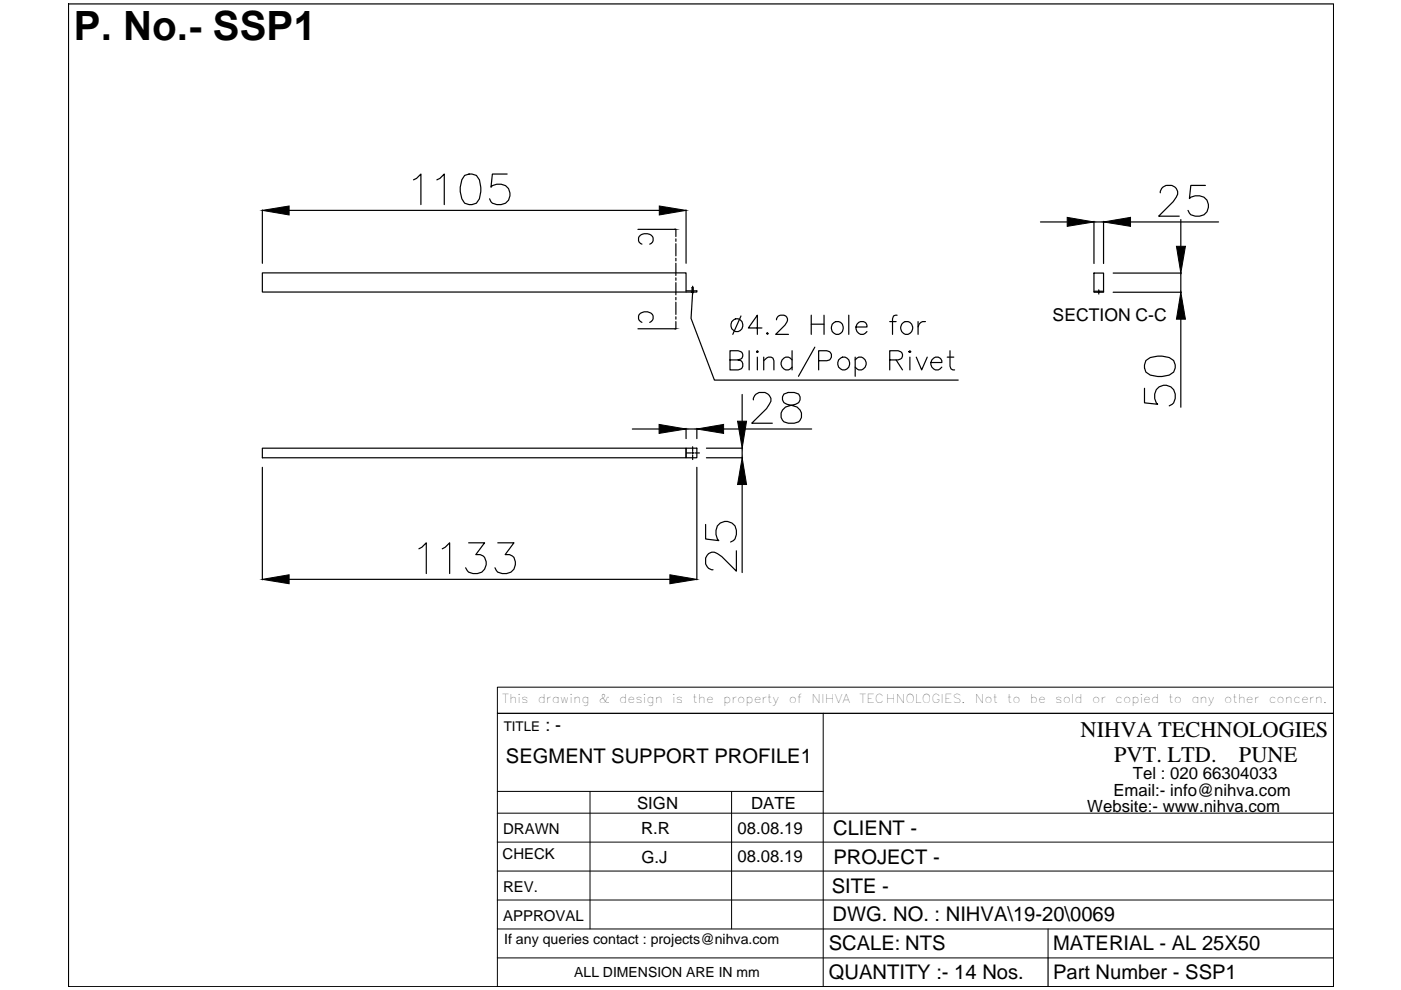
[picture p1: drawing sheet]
<svg xmlns="http://www.w3.org/2000/svg" width="297mm" height="210mm" viewBox="0 0 297 210" stroke-linecap="round" stroke-linejoin="round" font-family="sans-serif">
<!-- layer: PROFILE SUPPORT -->
<path d="M231.9 57.9h2.1v4.1h-2.1zM145.5 61.7v-3.8h-89.9v4h89.9M231.9 61.8h2.1M55.6 95h89.9v2.1h-89.9zM145.5 95h2.2v2.1h-2.2z" fill="none" stroke="#000" stroke-width=".25"/>
<!-- layer: 0 -->
<g fill="none" stroke="#000" stroke-width=".25">
<path d="M14.5 .8h268.2v208.4h-268.2zM87.7 38.1l.6-.3 .9-.9v6.5M92.6 38.1l.7-.3 .9-.9v6.5M98.5 37.2a2.17 2.17 0 0 1 3.1 .9 5.4 5.4 0 0 1-.6 5l-.9 .3h-.7l-.9-.3a5 5 0 0 1 0-5.9zM107.5 36.9h-3.1l-.3 2.8a2.31 2.31 0 0 1 3.4 0 2.31 2.31 0 0 1-.3 3.4 2.72 2.72 0 0 1-3.1-.3l-.3-.7M255.6 39.3h-3.1l-.3 2.8a2.44 2.44 0 0 1 4 1.2 2.19 2.19 0 0 1-2.8 2.5l-.9-.3-.6-.9M55.6 44.5v11.3M61.3 44.6h78.5M136.1 51.8a1.14 1.14 0 0 1-.7-1.3 1.14 1.14 0 0 1 1.2-.9 1.36 1.36 0 0 1 1.4 .3 1.36 1.36 0 0 1 .3 1.4l-.5 .5M145.5 44.5v11.3M220.6 47.1h5.7M231.9 46.9v9"/>
<path d="M231.9 47.1h2.1M234 46.9v9M236 57.9h14.5M239.7 47.1h18.7M246 40.9a1.61 1.61 0 0 1 1.2-1.6h1.3a1.61 1.61 0 0 1 .9 2.5l-.6 .9-3.1 3.1h4.3M250.4 46.6v5.6M250.4 57.9v4.1M136.1 68.4a1.16 1.16 0 0 1-.7-1.4 1.16 1.16 0 0 1 1.2-.9 1.36 1.36 0 0 1 1.4 .3 1.36 1.36 0 0 1 .3 1.5l-.5 .5M145.5 61.7h2.2v.2h-2.2M146.9 61.9l-.4 5.6 5 13.1h51.7M154.8 76.3h1.7l.6-.2a.93 .93 0 0 0 0-1.5l-.6-.2h-1.7v4h1.7l.6-.2a1.06 1.06 0 0 0 .4-1.1 1.06 1.06 0 0 0-1-.8M157.1 67l-1.7 3.9"/>
<path d="M158.8 74.4v4M160.6 74.4l.2 .2-.2 .1-.2-.1zM160.6 75.7v2.7M161.5 69.5h-2.8l1.9-2.7v4.1M161.9 76.5l1-.8h.6l.4 .2 .2 .6v1.9M161.9 75.7v2.7M162.7 70.5l-.2 .2 .2 .2 .2-.2M164.6 67.8a1.03 1.03 0 0 1 .8-1h.8a.97 .97 0 0 1 .6 1.6l-.4 .5-1.9 2h2.7M167.9 76.3a1.3 1.3 0 0 0-1.9-.2 1.3 1.3 0 0 0 0 1.9 1.3 1.3 0 0 0 1.9-.2M167.9 74.4v4M172 66.8v4.1M172 68.7h2.7"/>
<path d="M172.8 73.6l-3.5 6.2M173.6 76.5h1.7a1.06 1.06 0 0 0 1-.8 1.06 1.06 0 0 0-.4-1.1l-.6-.2h-1.7v4M174.7 66.8v4.1M180 66.8v4.1M181.3 76.3a1.3 1.3 0 0 1 1.9-.2 1.3 1.3 0 0 1 0 1.9 1.3 1.3 0 0 1-1.9-.2M181.3 75.7v4.1M181.5 69.3h2.3a1.17 1.17 0 0 0-1.2-1.2 1.17 1.17 0 0 0-1.1 1.2 1.29 1.29 0 0 0 .7 1.5 1.29 1.29 0 0 0 1.6-.5M188.6 76.3h1.8l.6-.2a.93 .93 0 0 0 0-1.5l-.6-.2h-1.8v4M188.6 68.2h1.4M190 76.3l1.3 2.1M190.2 66.8l-.8 .2-.2 .6v3.3M192.9 74.4l.2 .2-.2 .1-.2-.1z"/>
<path d="M192.9 75.7v2.7M194.3 75.7l1.1 2.7 1.2-2.7M194.6 68.2v2.7M196.2 68.2a1.29 1.29 0 0 0-1.6 1.1M197.4 76.9h2.3a1.11 1.11 0 0 0-.8-1.2 1.11 1.11 0 0 0-1.3 .6 1.3 1.3 0 0 0 .3 1.9 1.3 1.3 0 0 0 1.8-.4M200.8 75.7h1.4M201.4 74.4v3.3l.2 .5 .8 .2M233 61.5v.8M236 62h14.5M243 76.4l.9-.6a5.4 5.4 0 0 1 4.9 .6 2.05 2.05 0 0 1-.9 3.1l-1.5 .3h-1l-1.5-.3a2.12 2.12 0 0 1-.9-3.1zM250.4 67.7v18.6M55.6 99.1v23.8"/>
<path d="M134.1 91h5.6M145.5 90.8v2.2M145.5 91h2.2M145.5 96h1M146.8 96h.3M146.9 94.7v1M146.9 96v.2M146.9 96.5v.9M147.3 96h1M147.7 90.8v2.2M147.7 99.1v23.8M149.8 95h7.6"/>
<path d="M149.8 97.1h7.6M153.4 91h18.7M157.4 83.6v5.7M157.4 95v2.1M159.7 84.8a1.61 1.61 0 0 1 1.3-1.6h1.2a1.61 1.61 0 0 1 .9 2.5l-.6 .9-3.1 3.1h4.3M166.2 83.6a1.32 1.32 0 0 0 .6 2.1l1.3 .3a1.98 1.98 0 0 1 1.7 1.3 1.98 1.98 0 0 1-.5 2.1 3 3 0 0 1-3.4-.3 1.98 1.98 0 0 1 1.6-3.1l1.2-.3a1.32 1.32 0 0 0 .6-2.1l-.9-.4h-1.3zM242.7 82.3v3.1l2.7 .3a2.3 2.3 0 0 1 0-3.4 2.3 2.3 0 0 1 3.4 .3 2.34 2.34 0 0 1-.9 3.4M88.8 116.4l.7-.4 .9-.9v6.5M93.8 116.4l.6-.4 .9-.9v6.5M99.4 115.1h3.3l-1.8 2.5a1.89 1.89 0 0 1 2 .9 1.89 1.89 0 0 1-.2 2.2 2.49 2.49 0 0 1-3.6 .3l-.4-.6M105.5 115.1h3.5l-1.9 2.5a1.76 1.76 0 0 1 2.2 2.1 2.39 2.39 0 0 1-4.1 1.3l-.3-.6M149.6 111.2v3.1l2.8 .3a2.47 2.47 0 0 1 1.2-4 2.23 2.23 0 0 1 2.5 2.8l-.3 .9-.9 .6"/>
<path d="M156.1 116.8v4.3l-3.1-3.1-.9-.6a1.58 1.58 0 0 0-2.5 .9v1.3a1.61 1.61 0 0 0 1.6 1.2M157.4 102.7v18.7M61.3 122.8h80.7M222.2 203.1v6.1"/>
<circle cx="156.2" cy="68.9" r="1.34"/>
<circle cx="177.5" cy="69.5" r="1.34"/>
<circle cx="178.9" cy="77" r="1.34"/>
<circle cx="192.2" cy="69.5" r="1.34"/>
</g>
<path d="M55.6 44.6l5.7-.9v1.9zM139.8 43.7l5.7 .9-5.7 1zM226.3 46.1l5.6 1-5.6 .9zM234 47.1l5.7-1v1.9zM249.4 52.2h1.9l-.9 5.7zM250.4 62l.9 5.7h-1.9zM139.7 90l5.8 1-5.8 .9zM147.7 91l5.7-1v1.9zM156.4 89.3h1.9l-.9 5.7zM157.4 97.1l.9 5.6h-1.9zM55.6 122.8l5.7-.9v1.9zM142 121.9l5.7 .9-5.7 1z" fill="#000" stroke="#000" stroke-width=".21"/>
<!-- layer: HIDDEN -->
<path d="M232.9 61.8v.2M233.1 61.8v.2" fill="none" stroke="#000" stroke-width=".25"/>
<!-- layer: 0 -->
<path d="M105.5 145.7h177.2v63.5h-177.2v-58h177.2h-177.2zM174.5 151.2v58M105.5 178.5h177.2M105.5 172.4h177.2M105.5 167.8h69M125.1 167.8v29.2M155.1 167.8v29.2M105.5 190.8h177.2M105.5 184.7h177.2M105.5 197h177.2M222.2 197v6.1M105.5 203.1h177.2" fill="none" stroke="#000" stroke-width=".21"/>
<!-- layer: KOTY -->
<path d="M143.1 48.6h.2zM143.1 69.7h.2z" fill="#000" stroke="#000" stroke-width=".21"/>
<path d="M135.3 48.6h7.8M135.3 69.7h7.8" fill="none" stroke="#000" stroke-width=".25"/>
<!-- layer: OSY -->
<path d="M143.3 48.6v1.6M143.3 50.7v.5M143.3 51.7v2.6M143.3 54.8v.5M143.3 55.8v2.6M143.3 58.9v.5M143.3 59.9v2.6M143.3 63.1v.5M143.3 64.1v2.6M143.3 67.2v.5M143.3 68.2v1.5M146.9 60.7v1.6" fill="none" stroke="#000" stroke-width=".25"/>
<!-- layer: FASTNERS -->
<path d="M146.6 61.9h.5M146.7 61.9v-1h.3v1" fill="none" stroke="#000" stroke-width=".25"/>
<!-- layer: HOLES -->
<circle cx="146.8" cy="96" r=".11" fill="none" stroke="#000" stroke-width=".25"/>
<text font-size="8.6" x="15.7" y="8.6">P. No.- SSP1</text>
<g font-size="4.7">
<text x="229.1" y="156.2">NIHVA TECHNOLOGIES</text>
<text x="236.2" y="161.6">PVT. LTD.</text>
<text x="262.7" y="161.6">PUNE</text>
</g>
<g font-size="4.3">
<text x="107.3" y="161.9">SEGMENT SUPPORT PROFILE1</text>
<text x="176.7" y="177">CLIENT -</text>
<text x="176.7" y="183.1">PROJECT -</text>
<text x="176.4" y="189.3">SITE -</text>
<text x="176.5" y="195.4">DWG. NO. : NIHVA\19-20\0069</text>
<text x="175.7" y="201.5">SCALE: NTS</text>
<text x="223.3" y="201.5">MATERIAL - AL 25X50</text>
<text x="175.7" y="207.6">QUANTITY :- 14 Nos.</text>
<text x="223.3" y="207.6">Part Number - SSP1</text>
</g>
<text font-size="3.8" x="115.6" y="154.9">: -</text>
<text font-size="3.7" x="223.2" y="68.1">SECTION C-C</text>
<g font-size="3.6">
<text x="240.2" y="165.2">Tel : 020 66304033</text>
<text x="135.1" y="171.5">SIGN</text>
<text x="159.3" y="171.5">DATE</text>
<text x="230.5" y="172.1">Website:- www.nihva.com</text>
<text x="236.1" y="168.7">Email:- info@nihva.com</text>
<text x="135.9" y="176.9">R.R</text>
<text x="156.4" y="176.8">08.08.19</text>
<text x="136" y="183.1">G.J</text>
<text x="156.4" y="182.9">08.08.19</text>
</g>
<g font-size="3.2">
<text x="106.7" y="176.8">DRAWN</text>
<text x="106.6" y="182.2">CHECK</text>
<text x="106.7" y="189.1">REV.</text>
<text x="106.7" y="195.2">APPROVAL</text>
</g>
<g font-size="3">
<text x="106.9" y="200.1">If any queries contact : projects@nihva.com</text>
<text x="121.8" y="207.1">ALL DIMENSION ARE IN mm</text>
</g>
<text font-size="2.8" x="106.8" y="154.9">TITLE</text>
<g font-size="2.6">
<text x="106.5" y="149.1">This</text>
<text x="114" y="149.1">drawing</text>
<text x="127" y="149.1">&amp;</text>
<text x="131.3" y="149.1">design</text>
<text x="142.5" y="149.1">is</text>
<text x="146.8" y="149.1">the</text>
<text x="153.3" y="149.1">property</text>
<text x="167.2" y="149.1">of</text>
<text x="172.1" y="149.1">NIHVA</text>
<text x="182.3" y="149.1">TECHNOLOGIES.</text>
<text x="206.7" y="149.1">Not</text>
<text x="213.5" y="149.1">to</text>
<text x="218.4" y="149.1">be</text>
<text x="223.7" y="149.1">sold</text>
<text x="231.5" y="149.1">or</text>
<text x="236.4" y="149.1">copied</text>
<text x="247.8" y="149.1">to</text>
<text x="252.6" y="149.1">any</text>
<text x="259.5" y="149.1">other</text>
<text x="269" y="149.1">concern.</text>
</g>
</svg>
